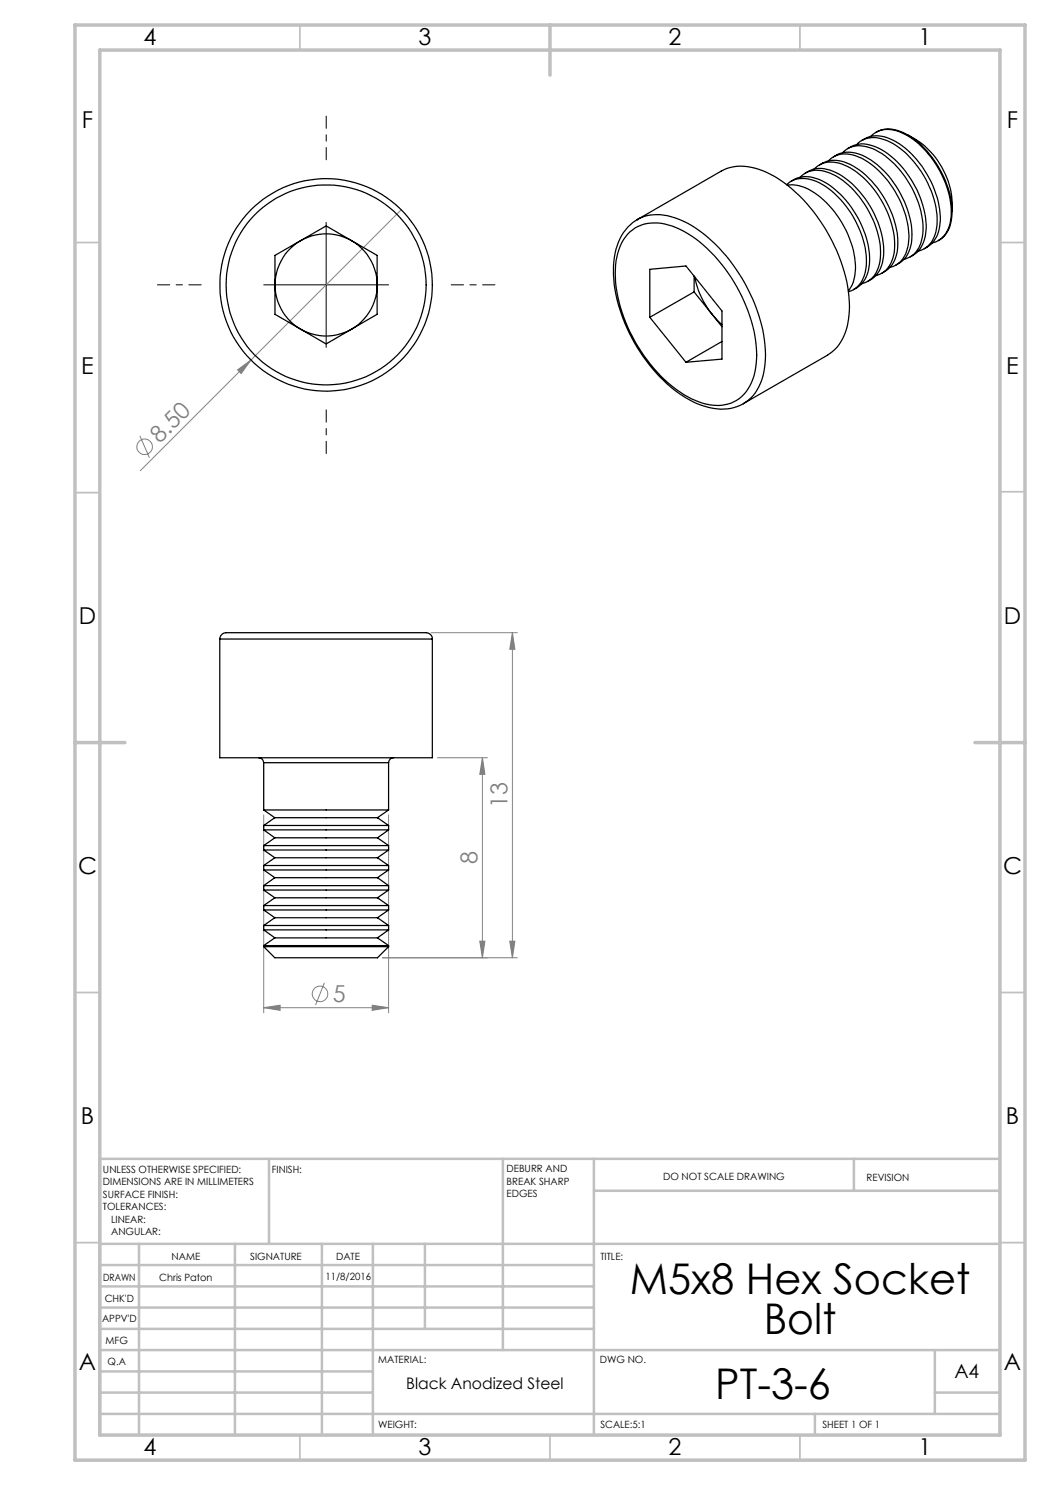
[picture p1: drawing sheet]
<svg xmlns="http://www.w3.org/2000/svg" width="210mm" height="297mm" viewBox="0 0 210 297" stroke-linecap="round" stroke-linejoin="round" font-family="sans-serif">
<g fill="none" stroke="#808080" stroke-width=".2">
<path d="M80.3 41.9l-52.3 52.3M47.5 74l2.7-2-2 2.7zM28 87.2l1.9 4.3M86.2 126.5h17.3M102.5 126.5v65.1M102.5 126.5l.5 3.4h-1zM87.5 151.5h10M96.5 151.5l.5 3.4h-1zM96.5 151.5v40.1M52.7 163v39.6M77.7 163v39.6M64.9 196.6l-1.8 4.4"/>
<path d="M76.5 191.6h27M96 188.2h1l-.5 3.4zM102 188.2h1l-.5 3.4zM52.7 201.5l3.3-.5v1.1zM52.7 201.5h25M74.4 201l3.3 .5-3.3 .6z"/>
<circle cx="28.9" cy="89.4" r="1.55"/>
<circle cx="64" cy="198.8" r="1.55"/>
</g>
<path d="M65.2 32v-8.8M40.2 57h-8.7M90.2 57h8.8M65.2 82v8.7" fill="none" stroke="#000" stroke-width=".2" stroke-dasharray="15.2 1.3 1.3 1.3" stroke-dashoffset="12.8"/>
<path d="M52.7 57h25M65.2 44.5v25" fill="none" stroke="#000" stroke-width=".2"/>
<g fill="none" stroke="#c0c0c0" stroke-width=".35">
<path d="M60 5v5M160 5v5M15 48.5h5M200 48.5h5M15 98.5h5M200 98.4h5M15 198.5h5M200 198.5h5M15 248.5h5M200 248.5h5M60 287v5M110 287v5"/>
<path d="M160 287v5"/>
</g>
<g fill="none" stroke="#c0c0c0" stroke-width=".5">
<path d="M53.8 231.8v17M100.6 231.8v38.2M118.8 231.8v55.2M118.8 238.2h81.2M170.8 231.8v6.4M200 231.8h-180v55.2M20 248.8h180M20 257.3h98.8M20 253h98.8M27.8 248.8v38.2M47 248.8v38.2M64.4 248.8v38.2"/>
<path d="M74.6 248.8v38.2M85 248.8v17M20 265.8h98.8M20 261.5h98.8M20 278.5h54.6M20 274.3h54.6M20 270h180M187 278.5h13M187 270v12.8M20 282.8h180M163 282.8v4.2"/>
</g>
<path d="M15 5h190v287h-190zM20 10h180v277h-180zM110 5v10M15 148.5h10M195 148.5h10" fill="none" stroke="#c0c0c0" stroke-width=".7"/>
<g fill="#808080">
<path d="M47.5 74l2.7-2-2 2.7z"/>
<path d="M96 188.2h1l-.5 3.4zM96.5 151.5l.5 3.4h-1z"/>
<path d="M102.5 126.5l.5 3.4h-1zM102 188.2h1l-.5 3.4z"/>
<path d="M52.7 201.5l3.3-.5v1.1zM74.4 201l3.3 .5-3.3 .6z"/>
</g>
<g fill="none" stroke="#000" stroke-width=".25">
<path d="M157.3 36.9a5.2 5.2 0 0 1 5.9-.6 18.7 18.7 0 0 1 9.4 11.7 10.6 10.6 0 0 1-.5 8.6l-1.1 1.1-1.3 .6M157.4 37a8.5 8.5 0 0 1 6.7 2.4 19.6 19.6 0 0 1 7 14.4 7.1 7.1 0 0 1-1.4 4.4M158.2 36.3a5.7 5.7 0 0 1 6.3-.1 19.4 19.4 0 0 1 9.4 16 6.2 6.2 0 0 1-2.6 5.4l-.6 .3M160 35.5a5.2 5.2 0 0 1 6.1-.9 18.1 18.1 0 0 1 8.8 10.2 12.9 12.9 0 0 1 .6 9.2 4.5 4.5 0 0 1-3.2 2.8M161 34.6a5.7 5.7 0 0 1 6.3 0 19 19 0 0 1 9.4 16.7 5.8 5.8 0 0 1-3.2 5M162.8 33.8a5.1 5.1 0 0 1 6.1-.8 18.5 18.5 0 0 1 9.4 11.7 10.6 10.6 0 0 1-.5 8.6l-1.1 1.2-1.5 .6M163.9 33a5.8 5.8 0 0 1 6.2-.1 19.3 19.3 0 0 1 9.5 16 5.9 5.9 0 0 1-3.2 5.7M165.7 32.2a5 5 0 0 1 6-.8 18.4 18.4 0 0 1 9.2 10.9 11.4 11.4 0 0 1 0 9 4.4 4.4 0 0 1-2.9 2.2M166.7 31.4a6 6 0 0 1 6.9 .2 19.3 19.3 0 0 1 8.8 15.7 5.9 5.9 0 0 1-3.2 5.7M168.5 30.5a5.2 5.2 0 0 1 6.1-.8 18.7 18.7 0 0 1 9.4 11.8 11 11 0 0 1-.3 8.1 4.4 4.4 0 0 1-2.9 2.3M169.5 29.7a5.7 5.7 0 0 1 6.3 0 19.4 19.4 0 0 1 9.4 15.9 6.1 6.1 0 0 1-3.2 5.8M171.3 28.9a5.2 5.2 0 0 1 6.1-.8 18.8 18.8 0 0 1 9.4 11.7 10.7 10.7 0 0 1-.5 8.7l-1.1 1.1-1.5 .6"/>
<path d="M172.3 28.1a5.7 5.7 0 0 1 6.3-.1 19.4 19.4 0 0 1 9.5 16 6 6 0 0 1-3.2 5.7M174.2 27.3a5.1 5.1 0 0 1 6-.8 18.1 18.1 0 0 1 8.9 10.1 12.9 12.9 0 0 1 .5 9.3 4.6 4.6 0 0 1-3.1 2.7M175.2 26.5a5.8 5.8 0 0 1 6.1 .3 19.6 19.6 0 0 1 8.8 12.5l.3 3M181.6 27a16.2 16.2 0 0 1 8.8 15.3M55 51.1l10.2-5.9 10.2 5.9v11.8l-10.2 5.9-10.2-5.9zM125.6 46.8a8 8 0 0 1 8.9-1.6 26.8 26.8 0 0 1 13.3 13.1 25.5 25.5 0 0 1 3.3 15.3 8.1 8.1 0 0 1-5.5 7.2 11.4 11.4 0 0 1-8.8-1.9 31.3 31.3 0 0 1-13.8-24.2 11.8 11.8 0 0 1 2.6-7.9zM127.5 43.9a10.2 10.2 0 0 0-4.7 8.4 29.2 29.2 0 0 0 5.2 18 26.3 26.3 0 0 0 12.3 10.8 9.9 9.9 0 0 0 8.4-.4M127.5 43.9h.1M127.5 43.9l16.8-9.7a9.5 9.5 0 0 1 8.3 0 28.1 28.1 0 0 1 12.1 11 29.9 29.9 0 0 1 5.1 17.9 9.9 9.9 0 0 1-4.3 7.9l-16.8 9.7M127.5 43.9a9.5 9.5 0 0 1 8.4 0 28.1 28.1 0 0 1 12 11 29.9 29.9 0 0 1 5.1 17.9 9.8 9.8 0 0 1-4.3 7.9M138.8 55.2v3.2M138.8 58.4l-8.8 5.1"/>
<path d="M138.8 58.4l5.6 6.9M139 55.4a16.7 16.7 0 0 0 5.4 9.5M190.4 42.3a6.3 6.3 0 0 1-2.5 5.7l-.2 .1M130 63.5v-9.6l7.2-.7 7.2 9v9.6l-7.2 .7M130 63.5l7.2 9M144.4 68.3l-7.2 4.2M148.7 80.7h.1M44 127.8a1.52 1.52 0 0 1 2-1.3h38.7a1.4 1.4 0 0 1 1.8 1.3M44 127.8v23.7h42.5v-23.7M44 127.8h42.5M51.7 151.5a1.02 1.02 0 0 1 1 1M52.7 152.5h25"/>
<path d="M52.7 152.5v9.5M77.7 152.5v9.5M78.7 151.5a.97 .97 0 0 0-1 1M52.7 178h25M52.7 177.1h25M52.7 174h25M52.7 173.1h25M52.7 170h25M52.7 169.1h25M52.7 166h25M52.7 165.1h25M52.7 162h25"/>
<path d="M52.7 165.1v.9M52.7 169.1v.9M52.7 173.1v.9M52.7 177.1v.9M52.7 178l2.3 1.6M52.7 174l2.3 1.5M52.7 170l2.3 1.6M52.7 166l2.3 1.6M52.7 162l2.3 1.5M55 179.6h20.5M55 175.5h20.5M55 171.6h20.5"/>
<path d="M55 167.6h20.5M55 163.5h20.5M55 179.6l-2.3 1.5M55 175.5l-2.3 1.6M55 171.6l-2.3 1.5M55 167.6l-2.3 1.5M55 163.5l-2.3 1.6M75.5 179.6l2.2 1.5M75.5 175.5l2.2 1.6M75.5 171.6l2.2 1.5M75.5 167.6l2.2 1.5M75.5 163.5l2.2 1.6"/>
<path d="M77.7 165.1v.9M77.7 169.1v.9M77.7 173.1v.9M77.7 177.1v.9M77.7 178l-2.2 1.6M77.7 174l-2.2 1.5M77.7 170l-2.2 1.6M77.7 166l-2.2 1.6M77.7 162l-2.2 1.5M52.7 189.3l2.3 2.3h20.5l2.2-2.3M52.7 189.3h25M52.7 189.1h25"/>
<path d="M52.7 186h25M52.7 185.1h25M52.7 182h25M52.7 181.1h25M52.7 181.1v.9M52.7 185.1v.9M52.7 189.1v.2M52.7 186l2.3 1.6M52.7 182l2.3 1.5M55 187.6h20.5M55 183.5h20.5M55 187.6l-2.3 1.5"/>
<path d="M55 183.5l-2.3 1.6M75.5 187.6l2.2 1.5M75.5 183.5l2.2 1.6M77.7 181.1v.9M77.7 185.1v.9M77.7 189.1v.2M77.7 186l-2.2 1.6M77.7 182l-2.2 1.5"/>
<circle cx="65.2" cy="57" r="10.2"/>
<circle cx="65.2" cy="57" r="20"/>
<circle cx="65.2" cy="57" r="21.2"/>
</g>
<g font-size="8.5">
<text x="126" y="258.8">M5x8 Hex Socket</text>
<text x="152.8" y="266.9">Bolt</text>
<text x="143.1" y="279.7">PT-3-6</text>
</g>
<g font-size="4.7">
<text x="28.7" y="9">4</text>
<text x="83.7" y="9">3</text>
<text x="133.7" y="9">2</text>
<text x="183.7" y="9">1</text>
<text x="16.4" y="25.5">F</text>
<text x="201.4" y="25.5">F</text>
<text x="16.2" y="74.8">E</text>
<text x="201.2" y="74.8">E</text>
<text x="15.8" y="124.8">D</text>
<text x="200.8" y="124.8">D</text>
<text x="15.6" y="174.8">C</text>
<text x="200.6" y="174.8">C</text>
<text x="16.2" y="224.8">B</text>
<text x="201.2" y="224.8">B</text>
<text x="15.8" y="274">A</text>
<text x="200.8" y="274">A</text>
<text x="28.7" y="291">4</text>
<text x="83.7" y="291">3</text>
<text x="133.7" y="291">2</text>
<text x="183.7" y="291">1</text>
</g>
<g font-size="4.7" fill="#808080">
<text x="32" y="88.7" transform="rotate(-45 32 88.7)">8.50</text>
<text x="101.5" y="161.6" transform="rotate(-90 101.5 161.6)">13</text>
<text x="95.5" y="172.8" transform="rotate(-90 95.5 172.8)">8</text>
<text x="66.6" y="200.5">5</text>
</g>
<text font-size="3.9" x="190.9" y="275.5">A4</text>
<text font-size="3.2" x="81.2" y="277.9">Black Anodized Steel</text>
<g font-size="2">
<text x="20.6" y="234.6">UNLESS OTHERWISE SPECIFIED:</text>
<text x="20.6" y="237.1">DIMENSIONS ARE IN MILLIMETERS</text>
<text x="20.6" y="239.6">SURFACE FINISH:</text>
<text x="54.4" y="234.6">FINISH:</text>
<text x="101.3" y="234.5">DEBURR AND</text>
<text x="101.3" y="237">BREAK SHARP</text>
<text x="101.3" y="239.5">EDGES</text>
<text x="132.6" y="236">DO NOT SCALE DRAWING</text>
<text x="173.3" y="236.2">REVISION</text>
<text x="20.6" y="242.1">TOLERANCES:</text>
<text x="22.2" y="244.6">LINEAR:</text>
<text x="22.2" y="247.1">ANGULAR:</text>
<text x="34.3" y="252">NAME</text>
<text x="50" y="251.9">SIGNATURE</text>
<text x="67.2" y="251.9">DATE</text>
<text x="120.1" y="251.9">TITLE:</text>
<text x="20.6" y="256.1">DRAWN</text>
<text x="31.8" y="256.1">Chris Paton</text>
<text x="65.1" y="255.9">11/8/2016</text>
<text x="20.9" y="260.3">CHK'D</text>
<text x="20.4" y="264.4">APPV'D</text>
<text x="21.1" y="268.8">MFG</text>
<text x="21.5" y="273">Q.A</text>
<text x="75.6" y="272.5">MATERIAL:</text>
<text x="120" y="272.5">DWG NO.</text>
<text x="75.6" y="285.5">WEIGHT:</text>
<text x="120.1" y="285.6">SCALE:5:1</text>
<text x="164.5" y="285.6">SHEET 1 OF 1</text>
</g>
</svg>
